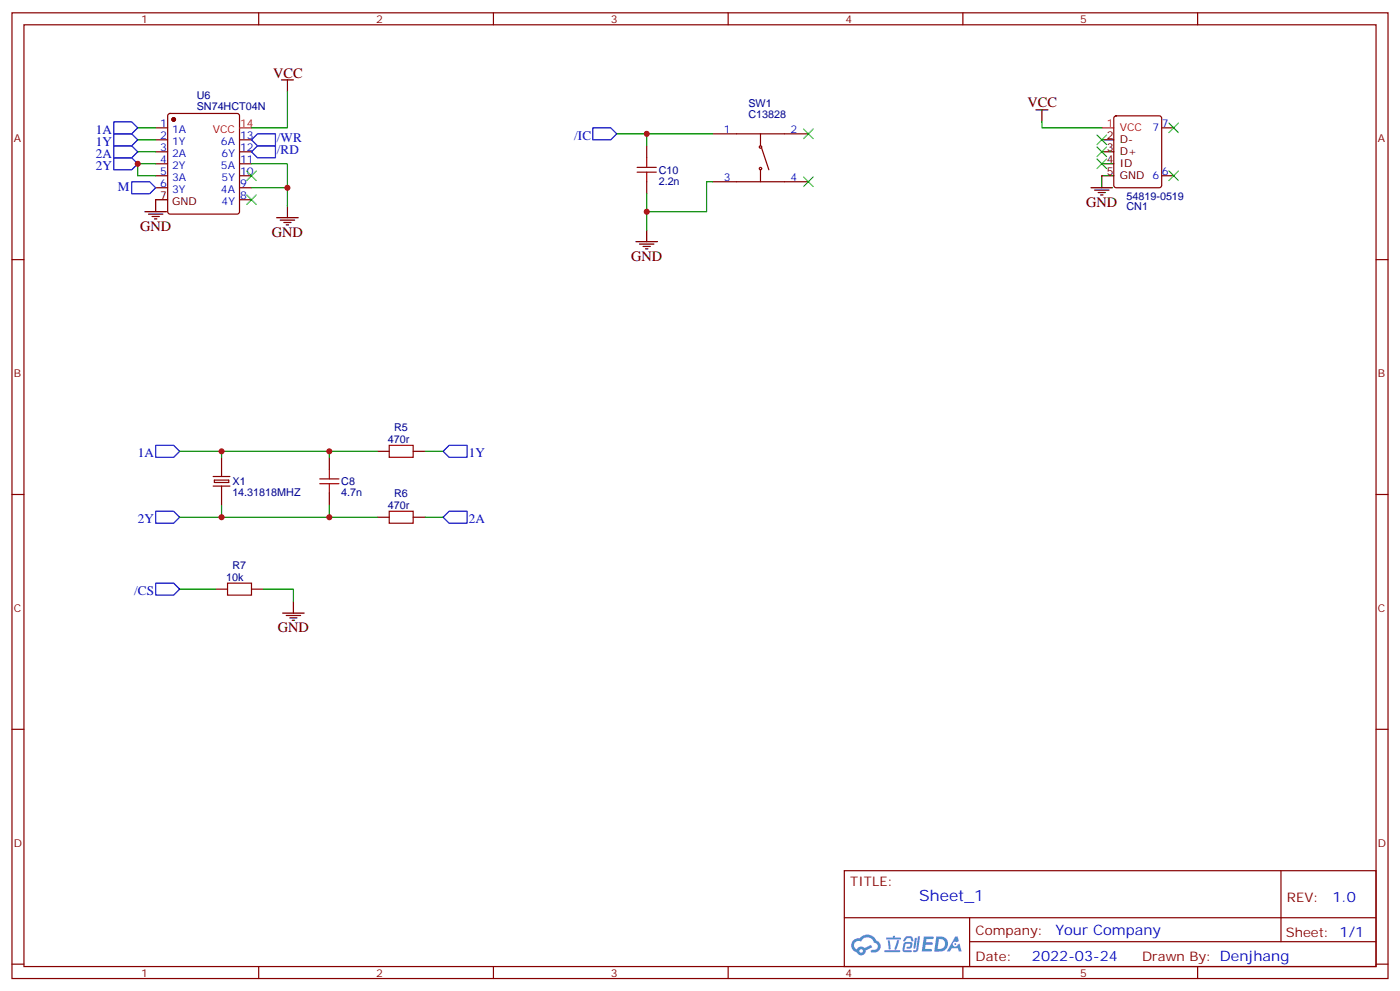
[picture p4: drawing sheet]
<svg xmlns="http://www.w3.org/2000/svg" width="412mm" height="292mm" viewBox="0 0 412 292" stroke-linecap="round" stroke-linejoin="round" font-family="sans-serif">
<g fill="none" stroke="#870000" stroke-width=".35">
<path d="M3.5 3.8h405.4v284.3h-405.4zM7.1 7.3h398.2v277.3h-398.2zM76.2 3.8v3.5M145.3 3.8v3.5M214.5 3.8v3.5M283.6 3.8v3.5M352.8 3.8v3.5M3.5 76.4h3.6M405.3 76.4h3.6M3.5 145.6h3.6M405.3 145.6h3.6M3.5 214.7h3.6"/>
<path d="M405.3 214.7h3.6M248.7 256.4h156.6v28.2h-156.6zM377.3 256.4v20.9M248.7 270.2h156.5M285.6 277.3h119.6M285.6 270.2v14.1M3.5 283.9h3.6M76.2 284.6v3.5M145.3 284.6v3.5M214.5 284.6v3.5M283.6 284.6v3.5M352.8 284.6v3.5"/>
<path d="M405.3 283.9h3.6"/>
</g>
<g fill="#5487ff">
<path d="M272.1 275.7h2.6l.3 .2-.1 .5-2 .1-.1 .9h1.6l.4 .4-.4 .4h-1.7l-.2 1.2 1.8 .1 .3 .3-.2 .3-2.9 .1z"/>
<path d="M281.4 275.8h.7l.4 1.3-.7 .3a.74 .74 0 0 0-1.1 .3 .74 .74 0 0 0 .5 1 .74 .74 0 0 0 .9-.6l.5-.3 .7 2.3h-.9l-.2-.9h-1.9l-.5 .9h-.9z"/>
<path d="M269.5 276.1h.6l-.4 3a.31 .31 0 0 1-.3 .2 .31 .31 0 0 1-.3-.3z"/>
<path d="M270.4 275.7h.6l-.5 3.9a.89 .89 0 0 1-.7 .7 .89 .89 0 0 1-.9-.3l1-.4z"/>
<path d="M266.8 275.8l.6-.2 1.2 .1 .5 1.3-.6 .2-.4-1-1 .2a.95 .95 0 0 1-1 .8l-.1-.2z"/>
<path d="M266.4 277.5l1.8-.2a1.04 1.04 0 0 1 .6 1.1 1.04 1.04 0 0 1-.8 .9h-.7a.29 .29 0 0 1-.3-.3 .29 .29 0 0 1 .3-.3h.7l.2-.8-1.4 .1-.4 1.7 1.9 .1a.29 .29 0 0 1 .3 .3 .29 .29 0 0 1-.3 .3l-2-.1-.4-.3 .2-2z"/>
<path d="M260.5 279.8h4.4a.3 .3 0 0 1 .3 .3 .3 .3 0 0 1-.3 .3h-4.3z"/>
<path d="M264.3 276.8h.6l-.5 1.7a1.02 1.02 0 0 1-.7 1.1l-.2-.2z"/>
<path d="M261.5 276.9h.6l.3 2.4-.3 .3-.3-.2z"/>
<path d="M261.1 276.1h1.9l.2-.6h.5l-.1 .6h1.5a.29 .29 0 0 1 .3 .3 .29 .29 0 0 1-.3 .2h-3.9z"/>
<path d="M275.8 275.7l-.6 4.5h1.4a2.27 2.27 0 0 0 2.7-2.3 2.27 2.27 0 0 0-2.7-2.2zM276.6 276.5a1.5 1.5 0 0 1 1.8 1.5 1.5 1.5 0 0 1-1.9 1.4h-.3z"/>
<path d="M251.4 276.9a2.09 2.09 0 0 0 1 3.5 1.37 1.37 0 0 0 1.5 .9 1.37 1.37 0 0 0 1.1-1.4l2-1-.5-.7-1.8 .9a1.4 1.4 0 0 0-2.3 .4 1.32 1.32 0 0 1-.6-1.8 1.32 1.32 0 0 1 1.9-.5 2.02 2.02 0 0 1 2-1.2 2.02 2.02 0 0 1 1.8 1.6 1.09 1.09 0 0 1 1.1 1.4 1.09 1.09 0 0 1-1.6 .7 .41 .41 0 0 0-.5 .3 .41 .41 0 0 0 .4 .5 1.89 1.89 0 0 0 2.4-1.2 1.89 1.89 0 0 0-1.2-2.4 2.98 2.98 0 0 0-5-.7l-1 .2zM253.2 280a.52 .52 0 0 1 1 0 .52 .52 0 0 1-1 0z"/>
<circle cx="281.4" cy="278" r=".28"/>
</g>
<g fill="none" stroke="#870000" stroke-width=".35">
<path d="M45.9 37.6h3.5M49.6 33.6l.5-.2h19.7l.5 .2 .3 .5v28.2l-.3 .5-.5 .2h-19.7l-.5-.2-.2-.5v-28.2zM209.9 39.4h28.2M224 39.4v3.5M328.3 34.3l.5-.2h12.7l.6 .4 .1 20.1-.5 .6-12.9 .1-.7-.5v-20zM342.2 37.6h3.5M45.9 41.2h3.5M45.9 44.7h3.5M45.9 48.2h3.5M45.9 51.8h3.5M45.9 55.3h3.5M70.6 41.2h3.5"/>
<path d="M70.6 44.7h3.5M70.6 48.2h3.5M70.6 51.8h3.5M70.6 55.3h3.5M70.6 58.8h3.5M190.5 42.9v3.6M190.5 53.5v3.5M209.9 53.5h28.2M224 50v3.5M224.4 43.6l2.1 6.4M342.2 51.8h3.5M65.3 134.7v5.6"/>
<path d="M97 134.7v3.5M111.1 132.9h3.6M121.7 132.9h3.5M62.8 140.3h4.9M62.8 143.1h4.9M63.1 141.4h4.3v.7h-4.3zM65.3 143.1v5.7M97 145.2v3.6M111.1 152.3h3.6M121.7 152.3h3.5M63.5 173.5h3.5M74.1 173.5h3.5"/>
<circle cx="224" cy="49.6" r=".35"/>
<circle cx="224" cy="43.3" r=".35"/>
</g>
<circle cx="51.2" cy="35.2" r=".53" fill="#870000" stroke="#870000" stroke-width=".35"/>
<g fill="none" stroke="#000" stroke-width=".35">
<path d="M82.9 23.5h3.5M84.7 23.5v3.6M305.2 32.3h3.5M306.9 32.3v3.6M49.4 58.8h-3.5v3.5M321.4 55.3h6.3M322.4 56h4.3M323.5 56.7h2.1M324.2 57.4h.7M324.6 41.2h3.5M324.6 44.7h3.5M324.6 48.2h3.5"/>
<path d="M328.1 51.8h-3.5v3.5M42.7 62.3h6.3M43.7 63h4.3M44.8 63.7h2.1M45.5 64.5h.7M81.5 64.1h6.3M82.5 64.8h4.3M83.6 65.5h2.1M84.3 66.2h.7M84.7 60.6v3.5M187.3 71.2h6.4M188.4 71.9h4.2"/>
<path d="M189.4 72.6h2.2M190.1 73.3h.8M190.5 67.6v3.6M86.4 177v3.5M83.3 180.5h6.3M84.3 181.2h4.2M85.4 181.9h2.1M86.1 182.6h.7"/>
</g>
<path d="M70.6 37.6h3.5M324.6 37.6h3.5" fill="none" stroke="#f00" stroke-width=".35"/>
<g fill="none" stroke="#008700" stroke-width=".35">
<path d="M40.6 37.6h5.3M84.7 27.1v10.5h-10.6M181.7 39.4h28.2M190.5 39.4v3.5M306.9 35.9v1.7h17.7M40.6 44.7h5.3M40.6 41.2h5.3M45.9 48.2h-5.3v3.6h5.3M74.1 48.2h10.6v12.4M74.1 55.3h10.6M190.5 57v5.3M209.9 53.5h-1.8v8.8h-17.6v5.3"/>
<path d="M52.9 132.9h12.4v1.8M65.3 132.9h31.7v1.8M97 132.9h14.1M125.2 132.9h5.3M65.3 148.8v3.5h-12.4M97 148.8v3.5h-31.7M97 152.3h14.1M125.2 152.3h5.3M52.9 173.5h10.6M77.6 173.5h8.8v3.5"/>
</g>
<g fill="none" stroke="#00f" stroke-width=".35">
<path d="M33.5 35.9h5.3l1.8 1.7-1.8 1.8h-5.3zM33.5 39.4h5.3l1.8 1.8-1.8 1.7h-5.3zM75.8 39.4h5.3v3.5h-5.3l-1.7-1.7zM174.6 37.6h5.3l1.8 1.8-1.8 1.8h-5.3zM33.5 42.9h5.3l1.8 1.8-1.8 1.8h-5.3zM33.5 46.5h5.3l1.8 1.7-1.8 1.8h-5.3zM38.8 53.5h5.3l1.8 1.8-1.8 1.7h-5.3zM74.1 44.7l1.7-1.8h5.3v3.6h-5.3zM45.9 131.1h5.3l1.7 1.8-1.7 1.8h-5.3zM132.3 131.1h5.3v3.6h-5.3l-1.8-1.8zM45.9 150.5h5.3l1.7 1.8-1.7 1.8h-5.3zM132.3 150.5h5.3v3.6h-5.3l-1.8-1.8z"/>
<path d="M45.9 171.7h5.3l1.7 1.8-1.7 1.7h-5.3z"/>
</g>
<g fill="none" stroke="#3c3" stroke-width=".35">
<path d="M236.7 38l2.8 2.8M239.5 38l-2.8 2.8M323.1 39.8l2.9 2.8M326 39.8l-2.9 2.8M344.3 36.2l2.8 2.9M347.1 36.2l-2.8 2.9M72.7 50.3l2.8 2.9M72.7 57.4l2.8 2.8M75.5 50.3l-2.8 2.9M75.5 57.4l-2.8 2.8M236.7 52.1l2.8 2.8M239.5 52.1l-2.8 2.8"/>
<path d="M323.1 43.3l2.9 2.8M323.1 46.8l2.9 2.8M326 43.3l-2.9 2.8M326 46.8l-2.9 2.8M344.3 50.3l2.8 2.9M347.1 50.3l-2.8 2.9"/>
</g>
<path d="M187.7 49.3h5.6M187.7 50.7h5.6M190.5 46.5v2.8M190.5 50.7v2.8M97 138.2v2.8M114.7 131.1h7v3.6h-7zM94.2 141h5.6M94.2 142.4h5.6M97 142.4v2.8M114.7 150.5h7v3.6h-7zM67 171.7h7.1v3.5h-7.1z" fill="none" stroke="#a10000" stroke-width=".35"/>
<g fill="#c00">
<circle cx="84.7" cy="55.3" r=".88"/>
<circle cx="40.6" cy="48.2" r=".88"/>
<circle cx="65.3" cy="132.9" r=".88"/>
<circle cx="65.3" cy="152.3" r=".88"/>
<circle cx="97" cy="152.3" r=".88"/>
<circle cx="97" cy="132.9" r=".88"/>
<circle cx="190.5" cy="62.3" r=".88"/>
<circle cx="190.5" cy="39.4" r=".88"/>
</g>
<text font-size="4.6" fill="#00f" x="270.8" y="265.4">Sheet_1</text>
<g font-size="4.2">
<text x="80.4" y="22.8">VCC</text>
<text x="302.7" y="31.6">VCC</text>
<text x="320" y="60.9">GND</text>
<text x="41.3" y="68">GND</text>
<text x="80.1" y="69.7">GND</text>
<text x="185.9" y="76.8">GND</text>
<text x="81.8" y="186.2">GND</text>
</g>
<g font-size="4.2" fill="#00f">
<text x="392.5" y="265.6">1.0</text>
<text x="310.9" y="275.2">Your Company</text>
<text x="304" y="283">2022-03-24</text>
</g>
<g font-size="3.9" fill="#00f">
<text x="28.3" y="39.4">1A</text>
<text x="81.6" y="41.9">/WR</text>
<text x="169.2" y="41.2">/IC</text>
<text x="28.3" y="42.9">1Y</text>
<text x="28.3" y="46.5">2A</text>
<text x="81.6" y="45.4">/RD</text>
<text x="28.3" y="50">2Y</text>
<text x="34.7" y="56.1">M</text>
<text x="40.6" y="134.7">1A</text>
<text x="138.1" y="134.7">1Y</text>
<text x="40.6" y="154.1">2Y</text>
<text x="138.1" y="154.1">2A</text>
<text x="39.5" y="175.2">/CS</text>
</g>
<g font-size="3.9" fill="#800">
<text x="250.5" y="260.9">TITLE:</text>
<text x="379.1" y="265.6">REV:</text>
<text x="287.4" y="275.1">Company:</text>
<text x="378.7" y="275.8">Sheet: 1/1</text>
<text x="287.4" y="282.8">Date:</text>
<text x="336.4" y="282.9">Drawn By: Denjhang</text>
</g>
<g font-size="3.2" fill="#800">
<text x="41.6" y="6.8">1</text>
<text x="110.8" y="6.8">2</text>
<text x="179.9" y="6.8">3</text>
<text x="249.1" y="6.8">4</text>
<text x="318.2" y="6.8">5</text>
<text x="4.1" y="41.9">A</text>
<text x="405.9" y="41.9">A</text>
<text x="4.1" y="111">B</text>
<text x="405.9" y="111">B</text>
<text x="4.1" y="180.2">C</text>
<text x="405.9" y="180.2">C</text>
<text x="4.1" y="249.3">D</text>
<text x="405.9" y="249.3">D</text>
<text x="41.6" y="287.6">1</text>
<text x="110.8" y="287.6">2</text>
<text x="179.9" y="287.6">3</text>
<text x="249.1" y="287.6">4</text>
<text x="318.2" y="287.6">5</text>
</g>
<g font-size="3.2" fill="#000080">
<text x="57.9" y="29.2">U6</text>
<text x="57.9" y="32.3">SN74HCT04N</text>
<text x="220.4" y="34.7">C13828</text>
<text x="220.4" y="31.6">SW1</text>
<text x="194" y="51.1">C10</text>
<text x="194" y="54.3">2.2n</text>
<text x="331.8" y="58.8">54819-0519</text>
<text x="331.8" y="61.8">CN1</text>
<text x="114.2" y="130.5">470r</text>
<text x="116.1" y="126.9">R5</text>
<text x="68.5" y="142.8">X1</text>
<text x="100.5" y="142.8">C8</text>
<text x="68.4" y="146">14.31818MHZ</text>
<text x="100.5" y="146.1">4.7n</text>
<text x="114.2" y="149.9">470r</text>
<text x="116.1" y="146.3">R6</text>
<text x="68.5" y="167.4">R7</text>
<text x="66.6" y="171">10k</text>
</g>
<g font-size="3.2" fill="#00f">
<text x="47.2" y="37.3">1</text>
<text x="47.2" y="40.8">2</text>
<text x="50.7" y="39.1">1A</text>
<text x="70.7" y="40.8">13</text>
<text x="213.2" y="39.1">1</text>
<text x="232.8" y="39.1">2</text>
<text x="339.5" y="38.7">7</text>
<text x="342.2" y="37.3">7</text>
<text x="47.2" y="44.3">3</text>
<text x="47.2" y="47.9">4</text>
<text x="50.7" y="42.6">1Y</text>
<text x="50.7" y="46.1">2A</text>
<text x="65.1" y="42.6">6A</text>
<text x="65.3" y="46.1">6Y</text>
<text x="70.7" y="47.9">11</text>
<text x="70.7" y="44.3">12</text>
<text x="47.2" y="51.4">5</text>
<text x="50.7" y="49.6">2Y</text>
<text x="50.7" y="53.2">3A</text>
<text x="65.1" y="49.6">5A</text>
<text x="65.3" y="53.2">5Y</text>
<text x="70.7" y="51.4">10</text>
<text x="213.2" y="53.2">3</text>
<text x="232.8" y="53.2">4</text>
<text x="339.5" y="52.8">6</text>
<text x="342.2" y="51.4">6</text>
<text x="47.2" y="54.9">6</text>
<text x="50.7" y="56.7">3Y</text>
<text x="65.1" y="56.7">4A</text>
<text x="70.7" y="58.5">8</text>
<text x="70.7" y="54.9">9</text>
<text x="65.3" y="60.2">4Y</text>
</g>
<g font-size="3.2" fill="#f00">
<text x="62.6" y="39.1">VCC</text>
<text x="70.7" y="37.3">14</text>
<text x="326.1" y="37.3">1</text>
<text x="329.8" y="38.7">VCC</text>
</g>
<g font-size="3.2">
<text x="326.1" y="40.8">2</text>
<text x="326.1" y="44.3">3</text>
<text x="326.1" y="47.9">4</text>
<text x="329.8" y="42.2">D-</text>
<text x="329.8" y="45.8">D+</text>
<text x="326.1" y="51.4">5</text>
<text x="329.8" y="49.3">ID</text>
<text x="329.8" y="52.8">GND</text>
<text x="47.2" y="58.5">7</text>
<text x="50.7" y="60.2">GND</text>
</g>
</svg>
